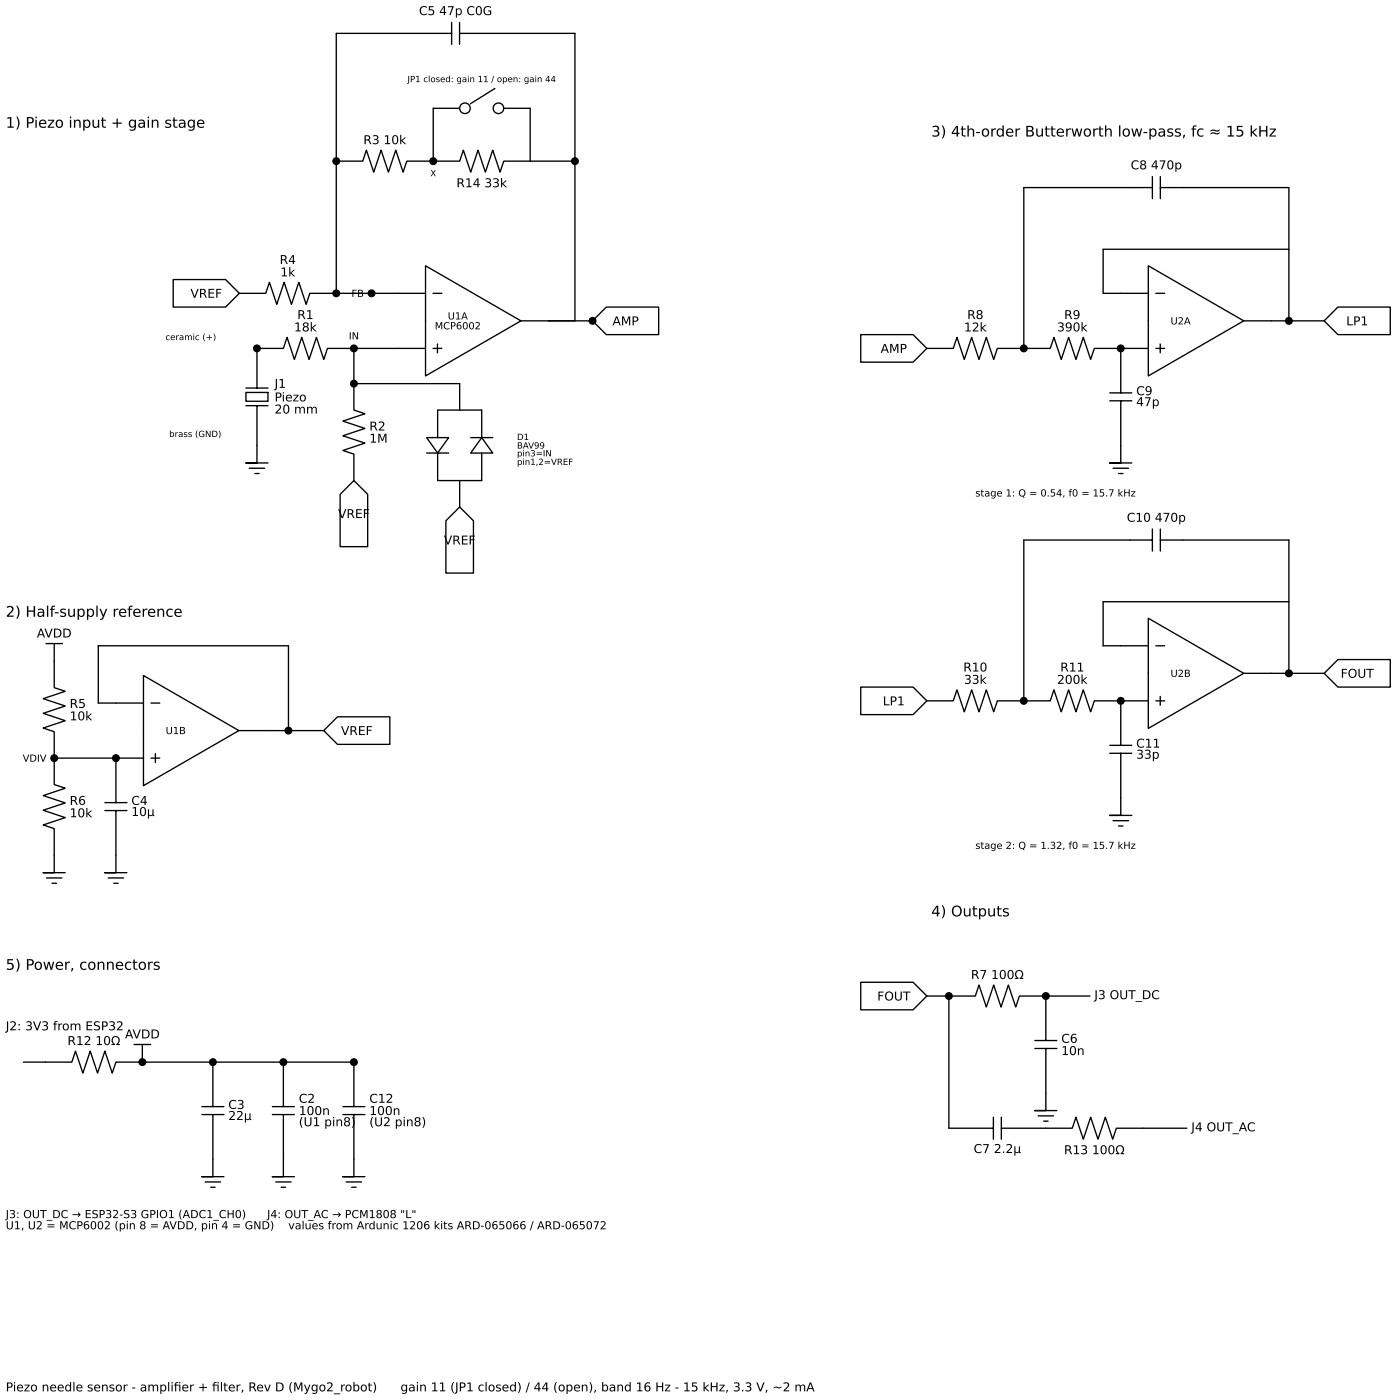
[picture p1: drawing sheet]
<svg xmlns="http://www.w3.org/2000/svg" width="402mm" height="404mm" viewBox="0 0 402 404" stroke-linecap="round" stroke-linejoin="round" font-family="sans-serif">
<g fill="none" stroke="#000" stroke-width=".39">
<path d="M130.1 9.6h-33.2v36.9M130.1 6.4v6.4M132.4 9.6h33.3v36.9M132.4 6.4v6.4M132.5 31.2h-7.7v15.3M142.6 25.5l-7.1 4.4M145.2 31.2h7.6v15.3M96.9 46.5v38.1M96.9 46.5h7.6l1.1-3.2 2.1 6.3 2.1-6.3 2.1 6.3 2.1-6.3 2.2 6.3 1-3.1h7.6M124.8 46.5h7.7l1-3.2 2.1 6.3 2.2-6.3 2.1 6.3 2.1-6.3 2.1 6.3 1.1-3.1h7.6M152.8 46.5h12.9M165.7 46.5v46h-7.6"/>
<path d="M332.1 54.1h-37.1v46.3M332.1 50.9v6.3M334.4 54.1h37v38.4M334.4 50.9v6.3M122.6 76.6l27.5 15.9-27.5 15.9zM330.9 76.6l27.5 15.9-27.5 15.9zM371.4 71.9h-53.5v12.7h13M49.9 80.6h15.1l4 4-4 3.9h-15.1zM69 84.6h7.6l1-3.2 2.2 6.3 2.1-6.3 2.1 6.3 2.1-6.3 2.1 6.3 1.1-3.1h7.6M96.9 84.6h10.2M107.1 84.6h.1M107.1 84.6h15.5"/>
<path d="M124.8 84.6h2.5M126.1 99.2v2.5M150.1 92.5h8M158.1 92.5h12.7M170.8 92.5l3.9-4h15.1v8h-15.1zM248 96.5h15.1l4 3.9-4 4h-15.1zM333.1 84.6h2.5M334.3 99.2v2.5M358.4 92.5h13M371.4 92.5h10.2M381.6 92.5l3.9-4h15.1v8h-15.1zM70.9 113.1h6.3v2.6h-6.3z"/>
<path d="M70.9 111.9h6.3M70.9 116.9h6.3M74 116.9v16.5h-3.1h6.3M102 100.4h20.6M102 100.4h-7.6l-1.1 3.2-2.1-6.3-2.1 6.3-2.1-6.3-2.2 6.3-2.1-6.3-1 3.1h-7.7v11.5M102 100.4v10.2M102 110.6v7.6l3.2 1.1-6.4 2.1 6.4 2.1-6.4 2.1 6.4 2.1-6.4 2.2 3.2 1v7.6M102 110.6h30.5v7.6M124.8 100.4h2.5M132.5 118.2h-6.4v7.9M132.5 118.2h6.3v7.9M267.1 100.4h7.6l1.1-3.1 2.1 6.3 2.1-6.3 2.1 6.3 2.1-6.3 2.1 6.3 1.1-3.2h7.6"/>
<path d="M295 100.4h7.6l1.1-3.1 2.1 6.3 2.1-6.3 2.1 6.3 2.2-6.3 2.1 6.3 1-3.2h7.7M319.8 113.3h6.3M319.8 115.5h6.3M323 115.5v17.9h-3.2h6.3M323 100.4h7.9M323 100.4v12.9M333.1 100.4h2.5M71.8 135h4.5M73.4 136.5h1.3M102 138.5l3.9 4v15.1h-7.9v-15.1zM122.9 126.1h6.4l-3.2 4.5zM122.9 130.6h6.4"/>
<path d="M126.1 130.6v7.9h12.7v-7.9M132.5 138.5v7.6M135.6 126.1h6.4M138.8 126.1l3.2 4.5h-6.4zM320.7 135h4.5M322.3 136.5h1.3M132.5 146.1l3.9 4v15.1h-7.9v-15.1zM332.1 155.7h-37.1v46.3M332.1 152.5v6.3M334.4 155.7h37v38.4M334.4 152.5v6.3M330.9 178.2l27.5 15.9-27.5 15.9z"/>
<path d="M371.4 173.5h-53.5v12.7h13M13.2 185.5h4.8M15.6 185.5v12.7l3.2 1.1-6.4 2.1 6.4 2.1-6.4 2.1 6.4 2.1-6.4 2.2 3.2 1v7.6M41.3 194.7l27.5 15.9-27.5 15.9zM248 198.1h15.1l4 3.9-4 4h-15.1zM333.1 186.2h2.5M358.4 194.1h13M371.4 194.1h10.2M381.6 194.1l3.9-4h15.1v8h-15.1zM15.6 218.5v7.7l3.2 1-6.4 2.1 6.4 2.2-6.4 2.1 6.4 2.1-6.4 2.1 3.2 1.1v12.7h-3.2h6.4M15.6 218.5h17.8M33.4 218.5v12.9"/>
<path d="M33.4 218.5h7.9M41.3 202.7h-13v-16.5h54.8v24.4M43.5 202.7h2.5M43.5 218.5h2.5M44.8 217.3v2.5M68.8 210.6h24.5M93.3 210.6l4-4h15v8h-15zM267.1 202h7.6l1.1-3.1 2.1 6.3 2.1-6.3 2.1 6.3 2.1-6.3 2.1 6.3 1.1-3.2h7.6M295 202h7.6l1.1-3.1 2.1 6.3 2.1-6.3 2.1 6.3 2.2-6.3 2.1 6.3 1-3.2h7.7M319.8 214.9h6.3M319.8 217.1h6.3M323 217.1v17.9h-3.2h6.3"/>
<path d="M323 202v12.9M323 202h7.9M333.1 202h2.5M334.3 200.8v2.5M30.2 231.4h6.4M30.2 233.7h6.4M33.4 233.7v17.9h-3.2h6.4M320.7 236.6h4.5M322.3 238.1h1.3M13.4 253.1h4.4M15 254.6h1.3M31.2 253.1h4.4"/>
<path d="M32.8 254.6h1.2M248 283.2h15.1l4 3.9-4 4h-15.1zM267.1 287.1h6.3M273.4 287.1h7.7l1-3.2 2.1 6.4 2.1-6.4 2.2 6.4 2.1-6.4 2.1 6.4 1.1-3.2h7.6M273.4 287.1v38.1h12.9M298.2 299.9h6.3M301.4 287.1h12.7M301.4 287.1v12.8M6.7 306.2h14l1.1-3.2 2.1 6.3 2.1-6.3 2.1 6.3 2.1-6.3 2.1 6.3 1.1-3.1h7.6M38.6 301.1h4.8M41 306.2h20.3M41 301.1v5.1"/>
<path d="M58.2 319h6.3M61.3 306.2h20.4M61.3 306.2v12.8M78.5 319h6.3M81.7 306.2h20.3v12.8M81.7 306.2v12.8M98.8 319h6.4M298.2 302.2h6.3M301.4 302.2v17.9h-3.2h6.3M58.2 321.3h6.3M61.3 321.3v17.9h-3.1h6.3M78.5 321.3h6.3"/>
<path d="M81.7 321.3v17.9h-3.2h6.3M98.8 321.3h6.4M102 321.3v17.9h-3.2h6.4M286.3 322v6.4M288.5 325.2h20.5l1-3.2 2.2 6.4 2.1-6.4 2.1 6.4 2.1-6.4 2.1 6.4 1.1-3.2h20.3M288.5 322v6.4M299.1 321.7h4.5M300.7 323.2h1.3M59.1 340.7h4.5M60.7 342.2h1.3M79.4 340.7h4.5M81 342.2h1.3"/>
<path d="M99.8 340.7h4.4M101.3 342.2h1.3"/>
</g>
<g fill="#fff" stroke="#000" stroke-width=".39">
<circle cx="134" cy="31.2" r="1.52"/>
<circle cx="143.6" cy="31.2" r="1.52"/>
</g>
<g fill="#000" stroke="#000" stroke-width=".39">
<circle cx="96.9" cy="46.5" r=".95"/>
<circle cx="124.8" cy="46.5" r=".95"/>
<circle cx="165.7" cy="46.5" r=".95"/>
<circle cx="96.9" cy="84.6" r=".95"/>
<circle cx="107.1" cy="84.6" r=".95"/>
<circle cx="170.8" cy="92.5" r=".95"/>
<circle cx="371.4" cy="92.5" r=".95"/>
<circle cx="74" cy="100.4" r=".95"/>
<circle cx="102" cy="110.6" r=".95"/>
<circle cx="102" cy="100.4" r=".95"/>
<circle cx="295" cy="100.4" r=".95"/>
<circle cx="323" cy="100.4" r=".95"/>
<circle cx="371.4" cy="194.1" r=".95"/>
<circle cx="15.6" cy="218.5" r=".95"/>
<circle cx="33.4" cy="218.5" r=".95"/>
<circle cx="83.1" cy="210.6" r=".95"/>
<circle cx="295" cy="202" r=".95"/>
<circle cx="323" cy="202" r=".95"/>
<circle cx="273.4" cy="287.1" r=".95"/>
<circle cx="301.4" cy="287.1" r=".95"/>
<circle cx="41" cy="306.2" r=".95"/>
<circle cx="61.3" cy="306.2" r=".95"/>
<circle cx="81.7" cy="306.2" r=".95"/>
<circle cx="102" cy="306.2" r=".95"/>
</g>
<g font-size="4.2">
<text x="1.7" y="36.8">1) Piezo input + gain stage</text>
<text x="268.4" y="39.4">3) 4th-order Butterworth low-pass, fc ≈ 15 kHz</text>
<text x="1.7" y="177.8">2) Half-supply reference</text>
<text x="268.4" y="264.2">4) Outputs</text>
<text x="1.7" y="279.6">5) Power, connectors</text>
</g>
<g font-size="3.5">
<text x="120.7" y="4.4">C5 47p C0G</text>
<text x="104.7" y="41.6">R3 10k</text>
<text x="131.5" y="54">R14 33k</text>
<text x="325.8" y="48.8">C8 470p</text>
<text x="80.6" y="76.1">R4</text>
<text x="80.8" y="79.7">1k</text>
<text x="54.9" y="85.8">VREF</text>
<text x="84.7" y="95.5">18k</text>
<text x="85.7" y="92">R1</text>
<text x="176.5" y="93.8">AMP</text>
<text x="277.8" y="95.6">12k</text>
<text x="278.7" y="92">R8</text>
<text x="304.6" y="95.5">390k</text>
<text x="306.6" y="92">R9</text>
<text x="387.9" y="93.8">LP1</text>
<text x="253.8" y="101.7">AMP</text>
<text x="79.1" y="111.8">J1</text>
<text x="327.4" y="113.9">C9</text>
<text x="79.1" y="115.7">Piezo</text>
<text x="79.1" y="119.2">20 mm</text>
<text x="327.4" y="117.1">47p</text>
<text x="106.4" y="124.1">R2</text>
<text x="106.4" y="127.6">1M</text>
<text x="97.4" y="149.3">VREF</text>
<text x="324.7" y="150.4">C10 470p</text>
<text x="127.9" y="157">VREF</text>
<text x="10.6" y="183.8">AVDD</text>
<text x="277.6" y="193.6">R10</text>
<text x="277.8" y="197.1">33k</text>
<text x="304.6" y="197.1">200k</text>
<text x="305.5" y="193.6">R11</text>
<text x="386.3" y="195.4">FOUT</text>
<text x="254.4" y="203.3">LP1</text>
<text x="20.1" y="204.1">R5</text>
<text x="20.1" y="207.6">10k</text>
<text x="98.2" y="211.9">VREF</text>
<text x="327.4" y="215.5">C11</text>
<text x="327.4" y="218.7">33p</text>
<text x="20.1" y="232">R6</text>
<text x="37.8" y="232">C4</text>
<text x="20.1" y="235.6">10k</text>
<text x="37.8" y="235.2">10µ</text>
<text x="279.8" y="282.2">R7 100Ω</text>
<text x="252.8" y="288.4">FOUT</text>
<text x="315.3" y="288">J3 OUT_DC</text>
<text x="1.7" y="297">J2: 3V3 from ESP32</text>
<text x="36" y="299.3">AVDD</text>
<text x="19.4" y="301.2">R12 10Ω</text>
<text x="305.8" y="300.6">C6</text>
<text x="305.8" y="304.1">10n</text>
<text x="86.1" y="317.9">C2</text>
<text x="106.4" y="317.9">C12</text>
<text x="65.8" y="319.7">C3</text>
<text x="65.8" y="322.8">22µ</text>
<text x="86.1" y="321.4">100n</text>
<text x="106.4" y="321.4">100n</text>
<text x="86.1" y="324.6">(U1 pin8)</text>
<text x="106.4" y="324.6">(U2 pin8)</text>
<text x="343.3" y="326.1">J4 OUT_AC</text>
<text x="280.6" y="332.4">C7 2.2µ</text>
<text x="306.6" y="332.7">R13 100Ω</text>
<text x="1.7" y="401.1">Piezo needle sensor - amplifer + flter, Rev D (Mygo2_robot)</text>
<text x="50.1" y="401.1">i</text>
<text x="61.1" y="401.1">i</text>
<text x="115.4" y="401.1">gain 11 (JP1 closed) / 44 (open), band 16 Hz - 15 kHz, 3.3 V, ~2 mA</text>
</g>
<g font-size="3.2">
<text x="1.7" y="351.1">J3: OUT_DC → ESP32-S3 GPIO1 (ADC1_CH0)</text>
<text x="77" y="351.1">J4: OUT_AC → PCM1808 &quot;L&quot;</text>
<text x="1.7" y="354.4">U1, U2 = MCP6002 (pin 8 = AVDD, pin 4 = GND)</text>
<text x="83.1" y="354.4">values from Ardunic 1206 kits ARD-065066 / ARD-065072</text>
</g>
<g font-size="2.8">
<text x="101.3" y="85.6">FB</text>
<text x="125.3" y="94.9">MCP6002</text>
<text x="129" y="92.1">U1A</text>
<text x="337.3" y="93.5">U2A</text>
<text x="100.5" y="97.8">IN</text>
<text x="281.1" y="143.1">stage 1: Q = 0.54, f0 = 15.7 kHz</text>
<text x="337.3" y="195.1">U2B</text>
<text x="47.7" y="211.6">U1B</text>
<text x="6.5" y="219.6">VDIV</text>
<text x="281.1" y="244.7">stage 2: Q = 1.32, f0 = 15.7 kHz</text>
</g>
<g font-size="2.5">
<text x="117.4" y="23.7">JP1 closed: gain 11 / open: gain 44</text>
<text x="124" y="50.8">X</text>
<text x="47.7" y="98">ceramic (+)</text>
<text x="48.7" y="126">brass (GND)</text>
<text x="149" y="126.8">D1</text>
<text x="149" y="129.3">BAV99</text>
<text x="149" y="131.6">pin3=IN</text>
<text x="149" y="134">pin1,2=VREF</text>
</g>
</svg>
